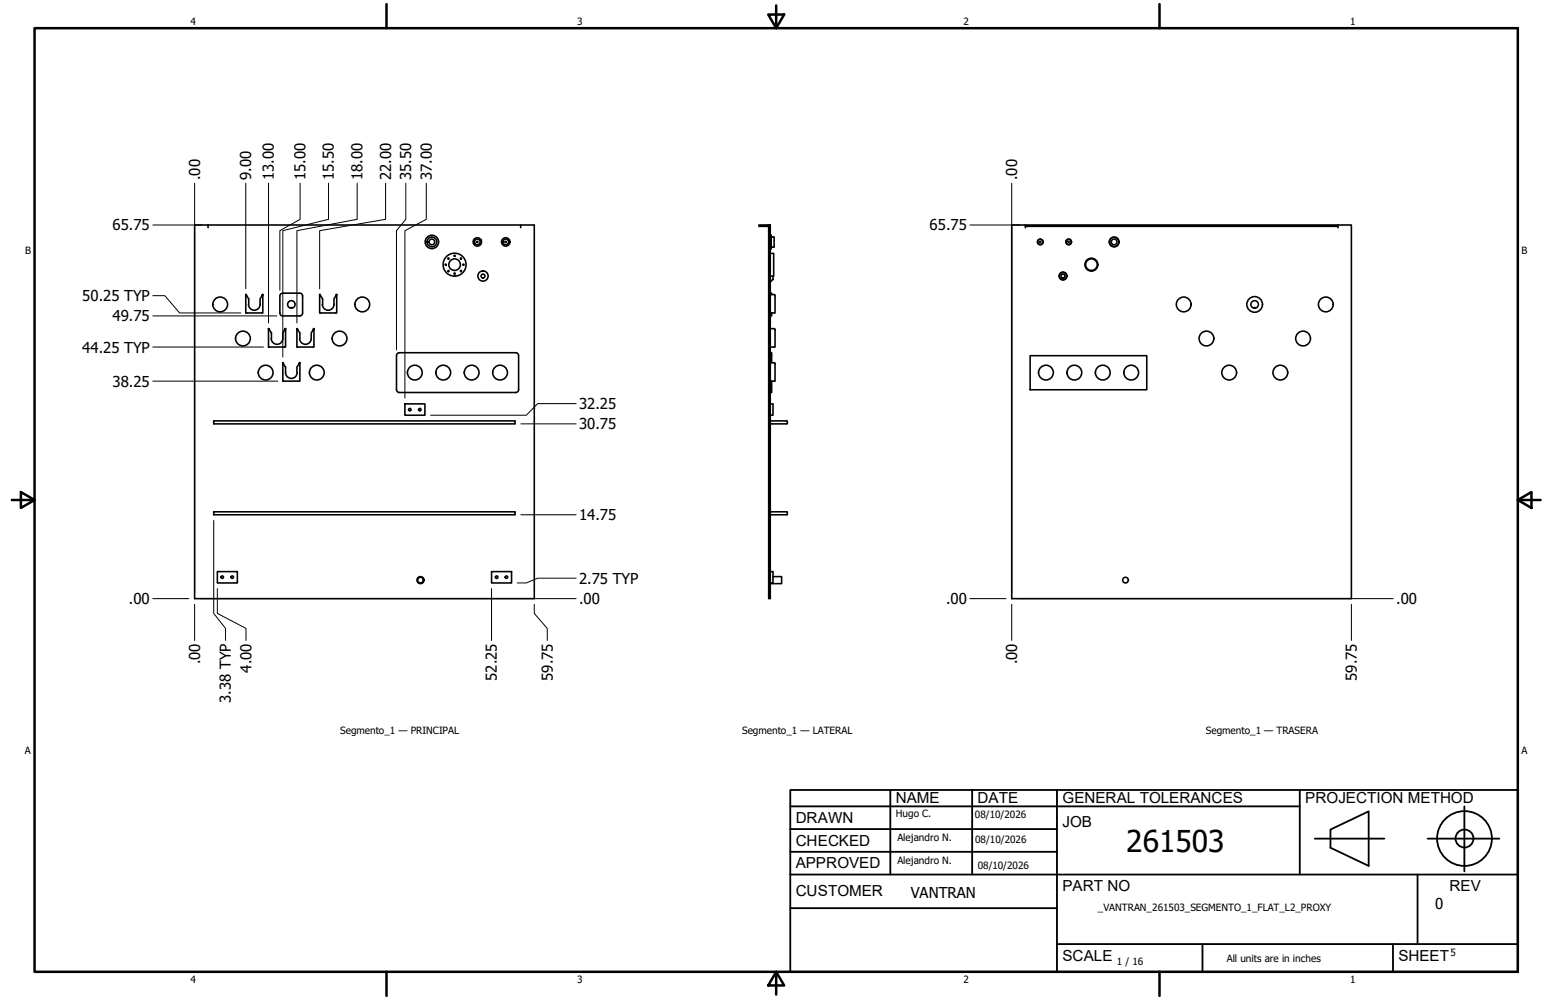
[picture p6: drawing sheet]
<svg xmlns="http://www.w3.org/2000/svg" width="432mm" height="279mm" viewBox="0 0 432 279" stroke-linecap="round" stroke-linejoin="round" font-family="sans-serif">
<!-- layer: Visible (ANSI) -->
<g fill="none" stroke="#000" stroke-width=".44">
<path d="M58.1 62.9h-3.7v104.4h94.8v-104.4h-3.8v.7M58.1 62.9v.7M58.1 62.9h87.3M214.3 62.9h-2.3v.3h2.3M214.3 63.2l.5 .5M214.3 62.9l.4 .1M214.7 62.9h.4v104.4h-.4zM215.1 70.8h1v6.4h-1M215.1 65.7h.3v3.8h-.3M215.3 78.6h-.2M215.4 66l.2 .2M215.6 66.2h.6v2.8h-.6"/>
<path d="M215.6 69l-.2 .2M215.9 78.1l-.6 .5M215.9 77.2v.9M215.9 78.1h.1M286.4 62.9h-3.8v104.4h94.8v-104.4h-3.7M286.4 62.9v.7M286.4 62.9h87.3v.3h-87.3M373.7 63.2v.4M68.6 82.3v5.1h4.8v-5.1M68.6 82.3l.3 .4M68.9 82.7l.6 .8v1.6M69.4 85.1a1.62 1.62 0 0 0 1.6 1.6 1.62 1.62 0 0 0 1.6-1.6"/>
<path d="M73.2 82.7l-.6 .8v1.6M73.3 82.3l.1 .1-.2 .3zM75 91.8v5.2h4.8v-5.2M75 91.8l.2 .4M75.2 92.2l.6 .8v1.6M78.2 87.5a.79 .79 0 0 0 .8 .8h4.8M78.2 82.7v4.7M79.5 92.2l-.5 .8a2.87 2.87 0 0 1-.5 2.7 1.62 1.62 0 0 1-1.7 .4 1.62 1.62 0 0 1-1-1.5M79.6 91.8l.2 .1-.3 .3zM80.7 84.3a1 1 0 0 1 1.6 .2 1 1 0 0 1-.8 1.5 .96 .96 0 0 1-1.1-.5 .96 .96 0 0 1 .3-1.2zM82.9 91.8v5.2h4.8v-5.2M82.9 91.8l.3 .4"/>
<path d="M83.2 92.2l.6 .8v1.6M83.7 81.9a.79 .79 0 0 1 .8 .8M83.8 81.9h-4.8a.79 .79 0 0 0-.8 .8M84.5 87.5a.79 .79 0 0 1-.8 .8M84.5 82.7v4.7M87.4 92.2l-.5 .8a2.87 2.87 0 0 1-.4 2.7 1.62 1.62 0 0 1-1.8 .4 1.62 1.62 0 0 1-1-1.5M87.6 91.8l.1 .1-.3 .3zM89.3 82.3v5.1h4.7v-5.1M89.3 82.3l.2 .4M89.5 82.7l.6 .8v1.6M90 85.1a1.62 1.62 0 0 0 1.7 1.6 1.62 1.62 0 0 0 1.6-1.6M93.8 82.7l-.5 .8v1.6"/>
<path d="M93.9 82.3l.1 .1-.2 .3zM215.1 98.6h.4v2.7M215.1 91.8h1.2l.2 .3v4.9h-1.4M215.1 82.3h1.2l.2 .2v4.9h-1.4M215.1 81.9h.4v.4M215.5 87.4v.9h-.4M287.7 99.4h32.6v9.5h-32.6zM349.7 84.3a1 1 0 0 1 1.6 .2 1 1 0 0 1-.7 1.5 .96 .96 0 0 1-1.2-.5 .96 .96 0 0 1 .3-1.2zM59.7 117.6h84.1v.8h-84.1zM79 101.3v5.2h4.8v-5.2M79 101.3l.2 .4M79.2 101.7l.6 .9a2.87 2.87 0 0 0 .4 2.7 1.62 1.62 0 0 0 1.8 .3 1.62 1.62 0 0 0 1-1.5"/>
<path d="M83.5 101.7l-.6 .9v1.5M83.6 101.3l-.1 .4zM110.7 108.9a.79 .79 0 0 0 .8 .8h32.5a.79 .79 0 0 0 .8-.8M110.7 108.9v-9.6a.79 .79 0 0 1 .8-.7h32.5a.79 .79 0 0 1 .8 .7v9.6M113.1 112.8h5.6v3.2h-5.6zM215.1 101.3h1.2l.2 .3v4.9h-1.4M215.1 112.8h.8v3.2h-.8M215.1 117.8l.2-.2h4.4l.2 .6M215.1 118.3l.2 .1h4.4l.2-.1M215.5 106.5v3.2h-.4M59.7 143h84.1v.8h-84.1zM60.7 159.7h5.6v3.2h-5.6z"/>
<path d="M137.3 159.7h5.6v3.2h-5.6zM215.1 159.7h.8v3.2h-.8M215.1 143.2l.2-.2h4.4l.2 .2M215.1 143.7l.2 .1h4.4l.2-.1M219.9 143.2v.4M215.9 161.1h2.4v2h-3.2"/>
<circle cx="120.6" cy="67.6" r="1.87"/>
<circle cx="120.6" cy="67.6" r=".79"/>
<circle cx="120.6" cy="67.6" r="1.37"/>
<circle cx="124.5" cy="73.9" r=".16"/>
<circle cx="125.3" cy="72.2" r=".16"/>
<circle cx="125.3" cy="75.7" r=".16"/>
<circle cx="127" cy="71.5" r=".16"/>
<circle cx="127" cy="76.4" r=".16"/>
<circle cx="127" cy="73.9" r="1.62"/>
<circle cx="127" cy="73.9" r="3.2"/>
<circle cx="128.7" cy="72.2" r=".16"/>
<circle cx="128.7" cy="75.7" r=".16"/>
<circle cx="129.4" cy="73.9" r=".16"/>
<circle cx="133.3" cy="67.6" r="1.17"/>
<circle cx="133.3" cy="67.6" r=".16"/>
<circle cx="133.3" cy="67.6" r=".79"/>
<circle cx="134.9" cy="77.1" r="1.43"/>
<circle cx="134.9" cy="77.1" r=".54"/>
<circle cx="141.3" cy="67.6" r="1.17"/>
<circle cx="141.3" cy="67.6" r=".16"/>
<circle cx="141.3" cy="67.6" r=".79"/>
<circle cx="290.5" cy="67.6" r=".79"/>
<circle cx="290.5" cy="67.6" r=".16"/>
<circle cx="290.5" cy="67.6" r=".73"/>
<circle cx="296.9" cy="77.1" r="1.11"/>
<circle cx="296.9" cy="77.1" r=".54"/>
<circle cx="296.9" cy="77.1" r=".98"/>
<circle cx="298.5" cy="67.6" r=".79"/>
<circle cx="298.5" cy="67.6" r=".73"/>
<circle cx="298.5" cy="67.6" r=".16"/>
<circle cx="304.8" cy="73.9" r="1.81"/>
<circle cx="304.8" cy="73.9" r="1.62"/>
<circle cx="311.2" cy="67.6" r="1.37"/>
<circle cx="311.2" cy="67.6" r=".79"/>
<circle cx="311.2" cy="67.6" r="1.3"/>
<circle cx="61.5" cy="85.1" r="2.06"/>
<circle cx="67.8" cy="94.6" r="2.06"/>
<circle cx="94.8" cy="94.6" r="2.06"/>
<circle cx="101.2" cy="85.1" r="2.06"/>
<circle cx="330.6" cy="85.1" r="2.06"/>
<circle cx="337" cy="94.6" r="2.06"/>
<circle cx="350.4" cy="85.1" r="2.19"/>
<circle cx="364" cy="94.6" r="2.06"/>
<circle cx="370.3" cy="85.1" r="2.06"/>
<circle cx="74.2" cy="104.1" r="2.06"/>
<circle cx="88.5" cy="104.1" r="2.06"/>
<circle cx="114.5" cy="114.5" r=".35"/>
<circle cx="115.9" cy="104.1" r="2.06"/>
<circle cx="117.3" cy="114.5" r=".35"/>
<circle cx="123.8" cy="104.1" r="2.06"/>
<circle cx="131.7" cy="104.1" r="2.06"/>
<circle cx="139.7" cy="104.1" r="2.06"/>
<circle cx="292.1" cy="104.1" r="2.06"/>
<circle cx="300.1" cy="104.1" r="2.06"/>
<circle cx="308" cy="104.1" r="2.06"/>
<circle cx="315.9" cy="104.1" r="2.06"/>
<circle cx="343.3" cy="104.1" r="2.06"/>
<circle cx="357.6" cy="104.1" r="2.06"/>
<circle cx="62.1" cy="161.3" r=".35"/>
<circle cx="64.9" cy="161.3" r=".35"/>
<circle cx="117.4" cy="162.1" r=".98"/>
<circle cx="117.4" cy="162.1" r=".79"/>
<circle cx="138.7" cy="161.3" r=".35"/>
<circle cx="141.4" cy="161.3" r=".35"/>
<circle cx="314.4" cy="162.1" r=".79"/>
</g>
<!-- layer: Borde (ANSI) -->
<g fill="none" stroke="#000" stroke-width=".7">
<path d="M9.7 7.9h414.2v263.6h-414.2zM107.9 1.1v6.8M214.6 4.1h4.4l-2.2 3.8zM216.8 1.5v6.4M323.8 1.1v6.8M3.3 139.7h6.4M5.8 137.5l3.9 2.2-3.9 2.2zM423.9 139.7l3.8-2.2v4.4zM423.9 139.7h6.4M107.9 271.5v6.8M216.8 271.5l2.2 3.8h-4.4zM216.8 271.5v6.4"/>
<path d="M323.8 271.5v6.8"/>
</g>
<!-- layer: Title (ANSI)-1 -->
<g fill="none" stroke="#000" stroke-width=".51">
<path d="M220.7 220.7h203.2v50.8h-203.2zM220.7 225.3h142.3M220.7 231.6h74.5M220.7 238h74.5M248.7 220.7v23.6M271.5 220.7v23.6M295.2 220.7v50.8M363 220.7v23.6M367.2 234.3h19.5M371.6 231.8l10.7-5.1v15.2l-10.7-5zM398.7 234.3h20.1M409 225.3v18.2"/>
<path d="M220.7 244.3h203.2M220.7 253.7h74.5M395.9 244.3v19.5M295.2 263.8h128.7M335.9 263.8v7.7M389.1 263.8v7.7"/>
<circle cx="409" cy="234.3" r="7.7"/>
<circle cx="409" cy="234.3" r="2.51"/>
</g>
<!-- layer: Cota (ANSI) -->
<g fill="none" stroke="#000" stroke-width=".28">
<path d="M54.4 51.2v114.4M68.6 51.2v29.5M75 51.2v39M83.8 51.2v10.1l-5.6 3.2v16.6M91.8 51.2v10.1l-12.8 3.2v35.3M99.8 51.2v10.1l-16.9 3.2v25.7M107.7 51.2v10.1l-18.4 3.2v16.2M113.3 51.2v10.1l-2.6 3.2v33.3M119.1 51.2v10.1l-6 3.2v46.8M282.6 51.2v114.4M42.7 62.9h13.8M270.9 62.9h13.8"/>
<path d="M42.7 97h30.9M42.7 88.3h34.6M42.7 82.6h3.3l4.2 4.8h17M42.7 106.5h34.9M145.5 118.4h15.4M160.9 112.8h-10.7l-3.2 3.2h-26.7M59.7 145.4v26l3.3 4.2v3.3M145.5 143.8h15.4M42.7 167.3h10.1M54.4 168.8v10.1M55.9 167.3h105M60.7 164.5v6.9l8 4.2v3.3"/>
<path d="M137.3 164.5v14.4M149.2 168.8v2.6l3.6 4.2v3.3M160.9 161.5h-10.7l-3.2 1.4h-2.5M270.9 167.3h10.1M282.6 168.8v10.1M284.2 167.3h104.9M377.4 168.8v10.1"/>
</g>
<text font-size="8.4" x="314.6" y="238.1">261503</text>
<g font-size="4.3">
<text x="250.2" y="224.2">NAME</text>
<text x="273" y="224.2">DATE</text>
<text x="296.7" y="224.3">GENERAL TOLERANCES</text>
<text x="364.6" y="224.3">PROJECTION METHOD</text>
<text x="222.2" y="229.9">DRAWN</text>
<text x="296.7" y="230.9">JOB</text>
<text x="222.2" y="236.3">CHECKED</text>
<text x="222.2" y="242.6">APPROVED</text>
<text x="222.2" y="250.3">CUSTOMER</text>
<text x="296.7" y="249">PART NO</text>
<text x="404.8" y="248.9">REV</text>
<text x="296.7" y="268.4">SCALE</text>
<text x="390.6" y="268.4">SHEET</text>
</g>
<g font-size="4.2">
<text x="55.9" y="50.4" transform="rotate(-90 55.9 50.4)">.00</text>
<text x="70.2" y="50.4" transform="rotate(-90 70.2 50.4)">9.00</text>
<text x="76.5" y="50.4" transform="rotate(-90 76.5 50.4)">13.00</text>
<text x="85.3" y="50.4" transform="rotate(-90 85.3 50.4)">15.00</text>
<text x="93.3" y="50.4" transform="rotate(-90 93.3 50.4)">15.50</text>
<text x="101.3" y="50.4" transform="rotate(-90 101.3 50.4)">18.00</text>
<text x="109.2" y="50.4" transform="rotate(-90 109.2 50.4)">22.00</text>
<text x="114.9" y="50.4" transform="rotate(-90 114.9 50.4)">35.50</text>
<text x="120.6" y="50.4" transform="rotate(-90 120.6 50.4)">37.00</text>
<text x="284.1" y="50.4" transform="rotate(-90 284.1 50.4)">.00</text>
<text x="31.4" y="64.4">65.75</text>
<text x="259.7" y="64.4">65.75</text>
<text x="23" y="84.1">50.25 TYP</text>
<text x="31.4" y="89.8">49.75</text>
<text x="23" y="98.5">44.25 TYP</text>
<text x="31.4" y="108">38.25</text>
<text x="161.7" y="120">30.75</text>
<text x="161.7" y="114.3">32.25</text>
<text x="161.7" y="145.4">14.75</text>
<text x="161.7" y="163.1">2.75 TYP</text>
<text x="36" y="168.8">.00</text>
<text x="161.7" y="168.8">.00</text>
<text x="264.2" y="168.8">.00</text>
<text x="390" y="168.8">.00</text>
<text x="55.9" y="185.6" transform="rotate(-90 55.9 185.6)">.00</text>
<text x="284.1" y="185.6" transform="rotate(-90 284.1 185.6)">.00</text>
<text x="70.2" y="187.9" transform="rotate(-90 70.2 187.9)">4.00</text>
<text x="138.8" y="190.2" transform="rotate(-90 138.8 190.2)">52.25</text>
<text x="154.4" y="190.2" transform="rotate(-90 154.4 190.2)">59.75</text>
<text x="379" y="190.2" transform="rotate(-90 379 190.2)">59.75</text>
<text x="64.5" y="196.3" transform="rotate(-90 64.5 196.3)">3.38 TYP</text>
<text x="254.4" y="250.8">VANTRAN</text>
<text x="400.9" y="254">0</text>
</g>
<g font-size="2.8">
<text x="53.2" y="6.9">4</text>
<text x="161.2" y="6.9">3</text>
<text x="269.1" y="6.9">2</text>
<text x="377.1" y="6.9">1</text>
<text x="7" y="70.9">B</text>
<text x="424.9" y="70.9">B</text>
<text x="95" y="205">Segmento_1 — PRINCIPAL</text>
<text x="207.3" y="205">Segmento_1 — LATERAL</text>
<text x="336.8" y="205">Segmento_1 — TRASERA</text>
<text x="6.9" y="210.6">A</text>
<text x="424.9" y="210.6">A</text>
<text x="250.2" y="228.3">Hugo C.</text>
<text x="272.3" y="228.4">08/10/2026</text>
<text x="250.6" y="234.9">Alejandro N.</text>
<text x="272.4" y="235.6">08/10/2026</text>
<text x="250.6" y="241.5">Alejandro N.</text>
<text x="273.1" y="242.8">08/10/2026</text>
<text x="306.6" y="254.4">_VANTRAN_261503_SEGMENTO_1_FLAT_L2_PROXY</text>
<text x="312" y="269.7">1 / 16</text>
<text x="342.6" y="268.7">All units are in inches</text>
<text x="405.1" y="267.1">5</text>
<text x="53.2" y="274.6">4</text>
<text x="161.2" y="274.6">3</text>
<text x="269.1" y="274.6">2</text>
<text x="377.1" y="274.6">1</text>
</g>
</svg>
